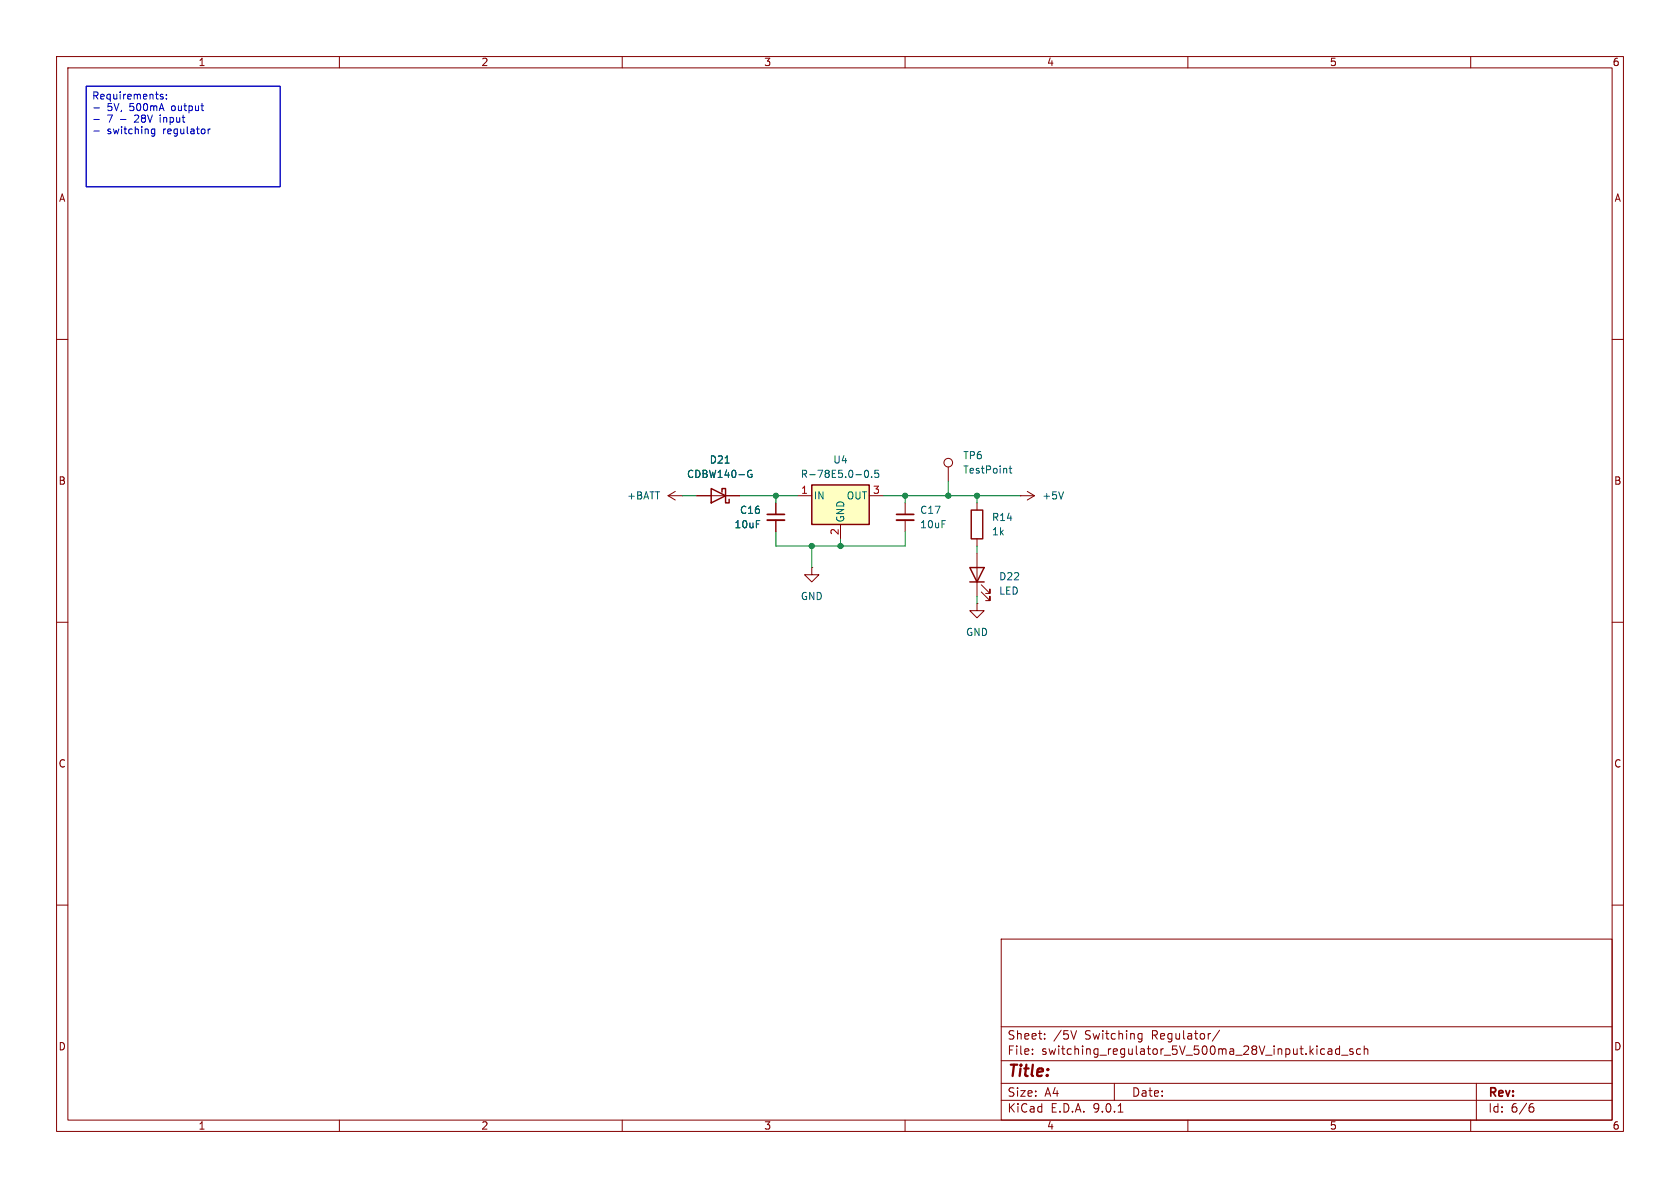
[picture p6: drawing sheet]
<svg xmlns="http://www.w3.org/2000/svg" width="297mm" height="210mm" viewBox="0 0 297 210" stroke-linecap="round" stroke-linejoin="round" font-family="sans-serif">
<g fill="none" stroke="#840000" stroke-width=".18">
<path d="M10 10h277v190h-277zM12 12h273v186h-273zM60 10v2M110 10v2M160 10v2M210 10v2M260 10v2M10 60h2M285 60h2M118.1 87.6l1.3 .8M118.1 87.6h2.5M119.4 86.9l-1.3 .7"/>
<path d="M120.6 87.6h.1M123.2 87.6h7.6M137.2 88.9v2M137.2 91.9v2.1M160 88.9v2M160 91.9v2.1M172.7 88.9v1.3M172.7 95.3v1.2M172.7 97.8v7.6M180.3 87.6h.1M180.3 87.6h2.6M181.6 86.9l1.3 .7"/>
<path d="M182.9 87.6l-1.3 .8M10 110h2M143.5 100.3v1.3h1.3l-1.3 1.3-1.3-1.3h1.3M143.5 100.3h.1M172.7 106.7v1.3h1.3l-1.3 1.2-1.3-1.2h1.3M172.7 106.7h.1M173.5 104.6l1.5 1.6v-.8v.8h-.8M173.5 103.4l1.5 1.5v-.8v.8h-.8M285 110h2M10 160h2M177 166h108v32h-108zM285 160h2"/>
<path d="M60 198v2M110 198v2M160 198v2M177 194.5h108M177 191.5h108M177 187.5h108M177 181.5h108M182.5 186.3v.1M182.5 185.5v.1M184.7 183.6v.1M184.7 182.8v.1M190.3 182.2l-.5 1.5"/>
<path d="M197 191.5v3M197.7 196.6h.8M201.3 183.6h.6M201.3 182.8h.6M201.9 182.7v1.2l-.3 .3-.4-.1M210 198v2M215.6 182.1l-1.3 2M234.8 185.5h.6l.1 .9M235.5 185.8h-.5a.29 .29 0 0 0-.3 .3 .29 .29 0 0 0 .3 .3l.5-.1M236.8 185.5l-.4-.1-.3 .3v.4l.1 .2h.6M236.8 184.9v1.5M237.2 186.5h1.1"/>
<path d="M239.2 185.5l-.4-.1-.2 .2 .1 .2 .5 .2v.3h-.6M240.5 185.5l-.4-.1-.3 .3v.4l.2 .2h.5M241.2 185.5l.2-.1 .3 .1 .1 .9M241.2 184.9v1.5M260 198v2M261 191.5v6.5M270.6 195.7h.4l.2 .3-.1 .5-.5 .1M271 195.1l-.4 .1"/>
</g>
<path d="M135.6 90.9h3.1M158.5 90.9h3" fill="none" stroke="#840000" stroke-width=".3"/>
<path d="M135.6 91.9h3.1M158.5 91.9h3" fill="none" stroke="#840000" stroke-width=".33"/>
<path d="M125.7 86.4l2.6 1.2-2.6 1.3zM127.6 87v-.6h.7v2.5h.6v-.6M171.7 90.2h2v5.1h-2zM171.4 100.3h2.6l-1.3 2.6zM171.4 102.9h2.6" fill="none" stroke="#840000" stroke-width=".25"/>
<path d="M128.2 81.9h.7M132.2 83.9l.1 .3 .3 .2 .3-.1v-.4h-.2M132.9 83.2h-.5l-.2 .5M188 86.9l-.4 1.3" fill="none" stroke="#006464" stroke-width=".18"/>
<path d="M143.5 85.7h10.2v7h-10.2z" fill="#ffffc2"/>
<path d="M143.5 85.7h10.2v7h-10.2z" fill="none" stroke="#840000" stroke-width=".25"/>
<g fill="none" stroke="#840000" stroke-width=".18">
<path d="M123.2 87.6h2.5M128.3 87.6h2.5M137.2 88.9v2M137.2 91.9v2.1M141 87.6h2.5M148.6 92.7v2.6M153.7 87.6h2.5M167.6 82.6v2.5"/>
<circle cx="167.6" cy="81.8" r=".76"/>
</g>
<path d="M128.2 81.9h.7M132.2 83.9l.1 .3 .3 .2 .3-.1v-.4h-.2M132.9 83.2h-.5l-.2 .5M153 83.2l.1-.1a.68 .68 0 0 1 .5 .7 .68 .68 0 0 1-.5 .6 .84 .84 0 0 1-.1-1.2zM154.1 84.3v.1M155.3 83.1h-.6l-.1 .6 .2-.1 .4 .1 .2 .2-.1 .4-.2 .1-.5-.1M178.4 82.8h.5M178.6 82.4v1.1l.3 .1" fill="none" stroke="#006464" stroke-width=".18"/>
<path d="M120.6 87.6h2.6M130.8 87.6h10.2M137.2 94v2.5h22.8v-2.5M137.2 87.6v1.3M143.5 96.5v3.8M148.6 95.3v1.2M156.2 87.6h24.1M160 87.6v1.3M167.6 85.1v2.5M172.7 87.6v1.3M172.7 96.5v1.3M172.7 105.4v1.3" fill="none" stroke="#009600" stroke-width=".18"/>
<path d="M15.2 15.2h34.3v17.8h-34.3zM16.6 19.1h1M28.8 16.7h-.3l-.2 .1 .1 .2 .4 .2v.3h-.5M29.4 17.4v.1M29.4 16.7v.1M16.6 21.1h1M16.6 23.2h1M21.3 21.1h1M27.4 22.8v1l-.3 .3-.3-.1M27.4 22.9l-.4-.1-.2 .2 .1 .6h.5M36.8 22.8v.8M37.2 22.8l-.4 .2" fill="none" stroke="#0000c2" stroke-width=".18"/>
<g fill="#009600" stroke="#009600" stroke-width=".18">
<circle cx="137.2" cy="87.6" r=".46"/>
<circle cx="160" cy="87.6" r=".46"/>
<circle cx="172.7" cy="87.6" r=".46"/>
<circle cx="167.6" cy="87.6" r=".46"/>
<circle cx="148.6" cy="96.5" r=".46"/>
<circle cx="143.5" cy="96.5" r=".46"/>
</g>
<text font-size="2.8" fill="#840000" x="178" y="190.9">Title:</text>
<g font-size="2.1" fill="#840000">
<text x="178" y="184">Sheet:</text>
<text x="186.2" y="184">/5V</text>
<text x="191.8" y="184">Switching</text>
<text x="203.8" y="184">Regulator/</text>
<text x="178" y="186.7">File:</text>
<text x="184.1" y="186.7">switching_regulator_5V_500ma_28V_input.kicad_sch</text>
<text x="178" y="196.9">KiCad</text>
<text x="178" y="194.1">Size:</text>
<text x="184.7" y="194.1">A4</text>
<text x="185.7" y="196.9">E.D.A.</text>
<text x="193.3" y="196.9">9.0.1</text>
<text x="200" y="194.1">Date:</text>
<text x="263" y="194.3">Rev:</text>
<text x="263" y="196.9">Id:</text>
<text x="267.1" y="196.9">6/6</text>
</g>
<g font-size="1.8" fill="#840000">
<text x="35" y="11.9">1</text>
<text x="85" y="11.9">2</text>
<text x="135" y="11.9">3</text>
<text x="185" y="11.9">4</text>
<text x="235" y="11.9">5</text>
<text x="285" y="11.9">6</text>
<text x="10.3" y="35.9">A</text>
<text x="285.3" y="35.9">A</text>
<text x="10.3" y="85.9">B</text>
<text x="285.3" y="85.9">B</text>
<text x="10.3" y="135.9">C</text>
<text x="285.3" y="135.9">C</text>
<text x="10.3" y="185.9">D</text>
<text x="285.3" y="185.9">D</text>
<text x="35" y="199.9">1</text>
<text x="85" y="199.9">2</text>
<text x="135" y="199.9">3</text>
<text x="185" y="199.9">4</text>
<text x="235" y="199.9">5</text>
<text x="285" y="199.9">6</text>
</g>
<g font-size="1.8" fill="#0000c2">
<text x="16.2" y="17.9">Requirements:</text>
<text x="18.9" y="20">5V,</text>
<text x="18.9" y="22">7</text>
<text x="23" y="20">500mA</text>
<text x="24.1" y="22">28V</text>
<text x="28.7" y="22">input</text>
<text x="30.6" y="20">output</text>
<text x="18.9" y="24.1">switching</text>
<text x="28.9" y="24.1">regulator</text>
</g>
<g font-size="1.8" fill="#006464">
<text x="125.4" y="82.1">D21</text>
<text x="147.2" y="82.1">U4</text>
<text x="170.2" y="81.4">TP6</text>
<text x="170.2" y="83.9">TestPoint</text>
<text x="110.8" y="88.5">+BATT</text>
<text x="121.3" y="84.7">CDBW140-G</text>
<text x="141.5" y="84.7">R-78E5.0-0.5</text>
<text x="143.8" y="88.5">IN</text>
<text x="149.6" y="88.5">OUT</text>
<text x="184.2" y="88.5">+5V</text>
<text x="129.8" y="93.6">10uF</text>
<text x="130.7" y="91">C16</text>
<text x="149.5" y="92.5" transform="rotate(-90 149.5 92.5)">GND</text>
<text x="162.6" y="91">C17</text>
<text x="162.6" y="93.6">10uF</text>
<text x="175.3" y="92.3">R14</text>
<text x="175.3" y="94.8">1k</text>
<text x="141.5" y="106.3">GND</text>
<text x="176.5" y="105.3">LED</text>
<text x="176.5" y="102.8">D22</text>
<text x="170.7" y="112.6">GND</text>
</g>
<g font-size="1.8" fill="#a90000">
<text x="141.5" y="87.4">1</text>
<text x="154.2" y="87.4">3</text>
<text x="148.3" y="94.7" transform="rotate(-90 148.3 94.7)">2</text>
</g>
</svg>
